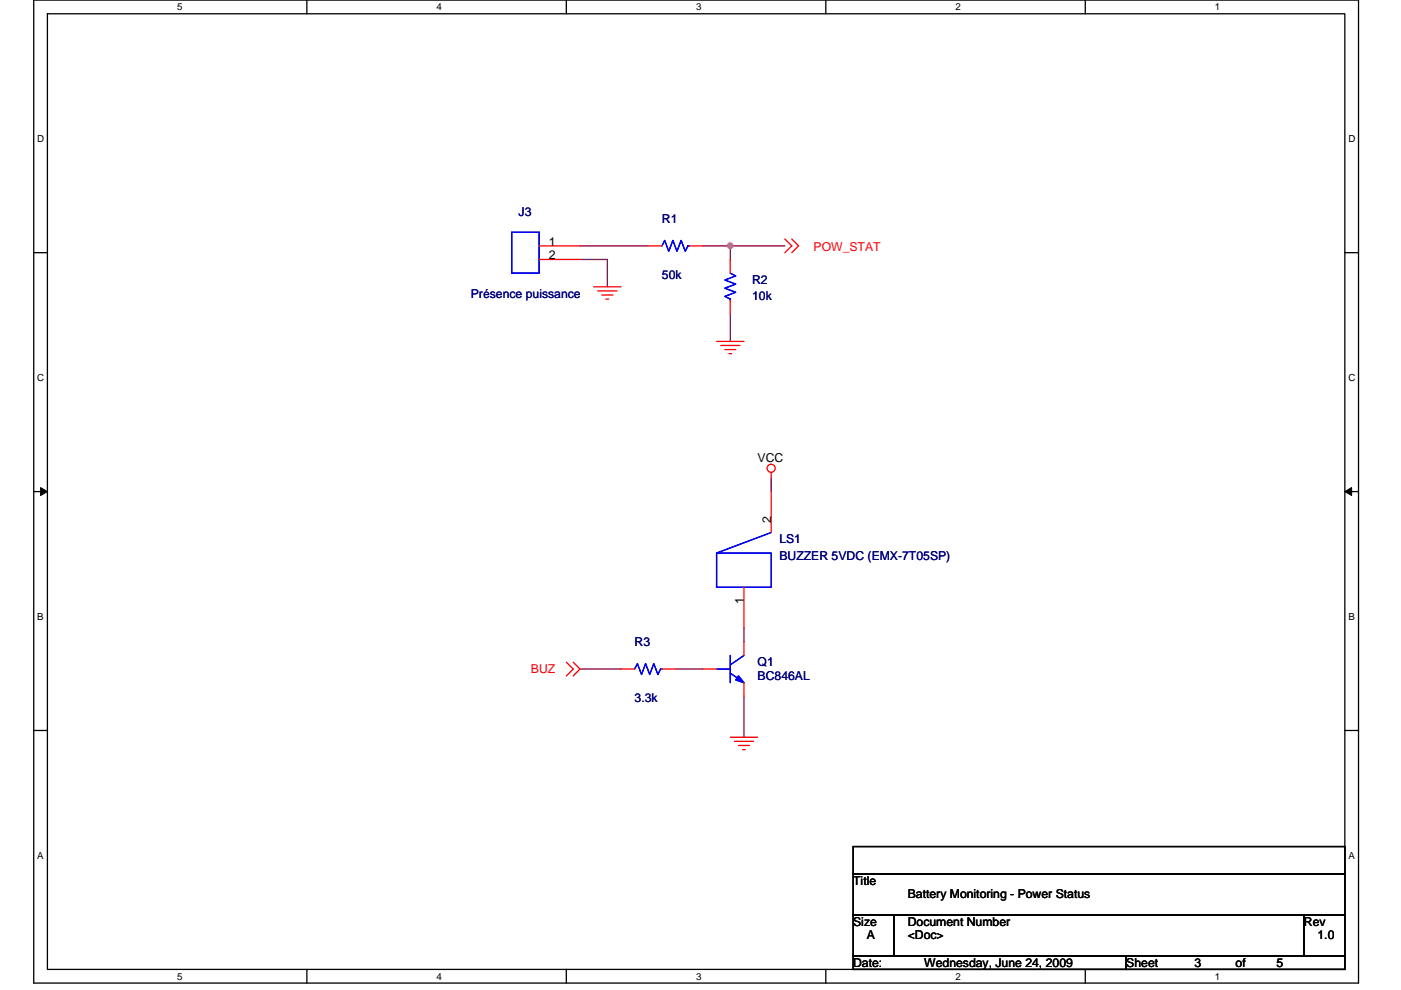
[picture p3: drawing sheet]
<svg xmlns="http://www.w3.org/2000/svg" width="297mm" height="210mm" viewBox="0 0 297 210" stroke-linecap="round" stroke-linejoin="round" font-family="sans-serif">
<path d="M7.2 0h280.8v208.5h-280.8zM10.1 2.9h275v202.7h-275z" fill="none" stroke="#000" stroke-width=".28"/>
<g fill="#fff">
<path d="M37.5 .3h1.2v2.3h-1.2z"/>
<path d="M37.5 205.9h1.2v2.3h-1.2z"/>
</g>
<path d="M65.1 0v2.9M65.1 205.6v2.9" fill="none" stroke="#000" stroke-width=".28"/>
<g fill="#fff">
<path d="M92.6 .3h1.1v2.3h-1.1z"/>
<path d="M92.6 205.9h1.1v2.3h-1.1z"/>
</g>
<path d="M120.1 0v2.9M120.1 205.6v2.9" fill="none" stroke="#000" stroke-width=".28"/>
<g fill="#fff">
<path d="M147.6 .3h1.1v2.3h-1.1z"/>
<path d="M147.6 205.9h1.1v2.3h-1.1z"/>
</g>
<path d="M175.1 0v2.9M175.1 205.6v2.9" fill="none" stroke="#000" stroke-width=".28"/>
<g fill="#fff">
<path d="M202.6 .3h1.1v2.3h-1.1z"/>
<path d="M202.6 205.9h1.1v2.3h-1.1z"/>
</g>
<path d="M230.1 0v2.9M230.1 205.6v2.9" fill="none" stroke="#000" stroke-width=".28"/>
<g fill="#fff">
<path d="M257.6 .3h1.2v2.3h-1.2z"/>
<path d="M257.6 205.9h1.2v2.3h-1.2z"/>
<path d="M7.9 28.3h1.5v2.3h-1.5z"/>
<path d="M285.9 28.3h1.5v2.3h-1.5z"/>
<path d="M7.9 78.9h1.5v2.3h-1.5z"/>
<path d="M285.9 78.9h1.5v2.3h-1.5z"/>
</g>
<path d="M7.2 53.6h2.9M285.1 53.6h2.9" fill="none" stroke="#000" stroke-width=".28"/>
<g fill="#fff">
<path d="M7.9 129.6h1.4v2.3h-1.4z"/>
<path d="M285.9 129.6h1.3v2.3h-1.3z"/>
</g>
<path d="M7.2 104.3h2.9M285.1 104.3h2.9" fill="none" stroke="#000" stroke-width=".28"/>
<path d="M8.6 103.4l1.5 .9-1.5 .8zM285.1 104.3l1.5-.9v1.7z" fill="#000" stroke="#000" stroke-width=".21"/>
<g fill="#fff">
<path d="M7.9 180.3h1.4v2.3h-1.4z"/>
<path d="M285.9 180.3h1.4v2.3h-1.4z"/>
</g>
<path d="M7.2 154.9h2.9M285.1 154.9h2.9M180.9 179.6h104.2v5.7h-104.2zM180.9 185.3h104.2v8.7h-104.2zM180.9 194h8.7v8.7h-8.7zM189.6 194h86.9v8.7h-86.9zM276.5 194h8.6v8.7h-8.6zM180.9 202.7h57.9v2.9h-57.9zM238.8 202.7h46.3v2.9h-46.3z" fill="none" stroke="#000" stroke-width=".28"/>
<path d="M123 52.2h14.5M123 55h5.8v5.8M149 52.2h5.8M154.8 52.2v2.8M154.8 52.2h11.6M154.8 66.6v5.8M163.5 101.4v2.9M157.7 133.2v2.9M123 141.9h8.7M143.3 141.9h5.7M157.7 147.7v8.7" fill="none" stroke="#800040" stroke-width=".28"/>
<circle cx="154.8" cy="52.1" r=".57" fill="#f0f" stroke="#f0f" stroke-width=".28"/>
<g fill="none" stroke="#f00" stroke-width=".28">
<path d="M114.3 52.2h8.7M114.3 55h8.7M137.5 52.2h2.9M146.2 52.2h2.8M154.8 55v2.9M166.4 50.7l1.5 1.5-1.5 1.4M167.9 50.7l1.4 1.5-1.4 1.4M125.9 60.8h5.8M126.7 61.7h4.1M127.6 62.6h2.3M128.5 63.4h.5M151.9 72.4h5.8"/>
<path d="M152.8 73.3h4.1M153.7 74.1h2.3M154.5 75h.6M154.8 63.7v2.9M163.5 100.2v1.2M163.5 104.3v8.6M157.7 124.5v8.7M157.7 136.1v2.9M120.1 140.5l1.4 1.4-1.4 1.5M121.5 140.5l1.5 1.4-1.5 1.5M131.7 141.9h2.9M140.4 141.9h2.9"/>
<path d="M149 141.9h2.9M154.8 156.4h5.8M155.7 157.2h4.1M156.6 158.1h2.3M157.4 159h.6M157.7 144.8v2.9"/>
<circle cx="163.5" cy="99.3" r=".86"/>
</g>
<path d="M108.5 49.3h5.8v8.6h-5.8zM140.4 52.2l.5-1.2 .9 2.3 .9-2.3 .8 2.3 .9-2.3 .9 2.3 .6-1.1h.3M154.8 57.9l1.2 .6-2.3 .9 2.3 .9-2.3 .8 2.3 .9-2.3 .9 1.1 .5v.3M151.9 117.3h11.6v7.2h-11.6zM163.5 112.9l-11.6 4.4M154.8 139v5.8M157.7 139l-2.9 2M134.6 141.9l.5-1.1 .9 2.3 .9-2.3 .8 2.3 .9-2.3 .9 2.3 .6-1.2h.3M151.9 141.9h2.9M154.8 142.8l2.9 2" fill="none" stroke="#00f" stroke-width=".28"/>
<g fill="#00f" stroke="#00f" stroke-width=".28">
<path d="M156.6 143.4l1.1 1.4-1.7-.6z" fill-rule="evenodd"/>
<path d="M156.6 143.4l1.1 1.4-1.7-.6z" fill-rule="evenodd"/>
</g>
<g font-size="2.6" fill="#000080">
<text x="110" y="45.8">J3</text>
<text x="140.4" y="47.2">R1</text>
<text x="140.4" y="59.1">50k</text>
<text x="99.8" y="63.2">Présence puissance</text>
<text x="159.5" y="60.3">R2</text>
<text x="159.5" y="63.7">10k</text>
<text x="165.2" y="115.3">LS1</text>
<text x="165.2" y="118.8">BUZZER 5VDC (EMX-7T05SP)</text>
<text x="134.6" y="137">R3</text>
<text x="160.6" y="141.4">Q1</text>
<text x="134.6" y="148.9">3.3k</text>
<text x="160.6" y="144.2">BC846AL</text>
</g>
<g font-size="2.6">
<text x="116.3" y="52.1">1</text>
<text x="116.3" y="55">2</text>
<text x="160.6" y="97.9">VCC</text>
<text x="163.5" y="110.9" transform="rotate(-90 163.5 110.9)">2</text>
<text x="157.7" y="128" transform="rotate(-90 157.7 128)">1</text>
<text x="180.9" y="187.7">Title</text>
<text x="192.5" y="190.6">Battery Monitoring - Power Status</text>
<text x="180.9" y="196.4">Size</text>
<text x="192.5" y="196.4">Document Number</text>
<text x="276.5" y="196.4">Rev</text>
<text x="183.8" y="199.3">A</text>
<text x="192.5" y="199.3">&lt;Doc&gt;</text>
<text x="279.3" y="199.3">1.0</text>
<text x="180.9" y="205">Date:</text>
<text x="196" y="205">Wednesday, June 24, 2009</text>
<text x="238.8" y="205">Sheet</text>
<text x="253.3" y="205">3</text>
<text x="262" y="205">of</text>
<text x="270.7" y="205">5</text>
</g>
<g font-size="2.6" fill="#f00">
<text x="172.5" y="53.3">POW_STAT</text>
<text x="112.6" y="142.8">BUZ</text>
</g>
<g font-size="2.1">
<text x="37.5" y="2.2">5</text>
<text x="92.6" y="2.2">4</text>
<text x="147.6" y="2.2">3</text>
<text x="202.6" y="2.2">2</text>
<text x="257.6" y="2.2">1</text>
<text x="7.9" y="30.1">D</text>
<text x="285.9" y="30.1">D</text>
<text x="7.9" y="80.8">C</text>
<text x="285.9" y="80.8">C</text>
<text x="7.9" y="131.4">B</text>
<text x="285.9" y="131.4">B</text>
<text x="7.9" y="182.1">A</text>
<text x="285.9" y="182.1">A</text>
<text x="37.5" y="207.8">5</text>
<text x="92.6" y="207.8">4</text>
<text x="147.6" y="207.8">3</text>
<text x="202.6" y="207.8">2</text>
<text x="257.6" y="207.8">1</text>
</g>
</svg>
